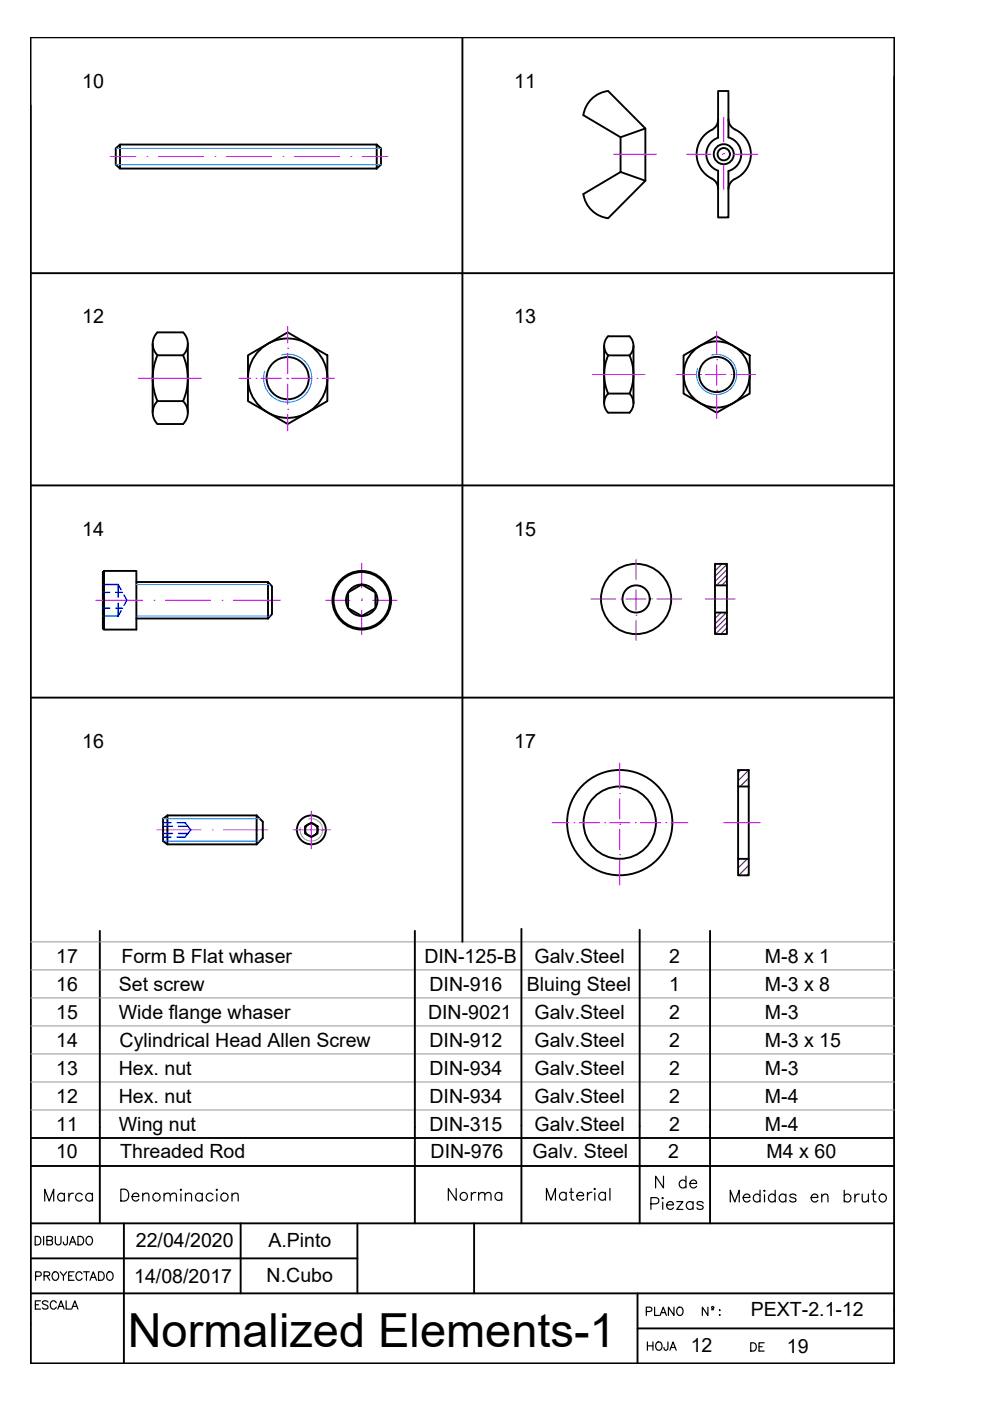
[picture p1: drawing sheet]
<svg xmlns="http://www.w3.org/2000/svg" width="210mm" height="297mm" viewBox="0 0 210 297" stroke-linecap="round" stroke-linejoin="round" font-family="sans-serif">
<!-- layer: 0 -->
<g fill="none" stroke="#000" stroke-width=".4">
<path d="M6.5 57.9h183.1M6.5 102.9h183.1M6.5 147.9h183.1M21.2 239v20.4M88 239v20.4M110.6 238.6v20.8M135.6 238.8v20.6M150.5 238.8v20.6M6.5 259.4h183.1M6.5 247.2h183.1M6.5 241.3h183.1M26.3 259.4v29.7"/>
<path d="M51 259.4v14.8M75.8 259.4v14.8M100.5 259.4v14.8M6.5 274.2h183.1M6.5 266.8h69.3M135.2 274.2v14.9M189.6 278v11.1h-183.1v-281.2h183.1v281.2M135.2 281.7h54.4"/>
</g>
<!-- layer: TEXTO_02 -->
<g fill="none" stroke="#000" stroke-width=".25">
<path d="M115.9 254.5v-2.5l.9 2.5 1-2.5v2.5M120 253.1a.8 .8 0 0 0-1.1-.1 .8 .8 0 0 0 0 1.2 .8 .8 0 0 0 1.1-.1M120 252.8v1.7M120.7 252.8h.9M121.1 252v2l.1 .3 .5 .2M122.3 253.5h1.4a.74 .74 0 0 0-.8-.7 .74 .74 0 0 0-.6 .9 .77 .77 0 0 0 .6 .8 .77 .77 0 0 0 .8-.4M124.6 252.8v1.7M125.5 252.8a.82 .82 0 0 0-.9 .7M126 252.1l.1-.1 .1 .1-.1 .1zM126.1 252.9v1.6M128.4 253.1a.8 .8 0 0 0-1.2-.1 .8 .8 0 0 0 0 1.2 .8 .8 0 0 0 1.2-.1M128.4 252.8v1.7"/>
<path d="M129.3 252v2.5"/>
</g>
<!-- layer: Contorno -->
<g fill="none" stroke="#000" stroke-width=".4">
<path d="M98 7.9v191.8M25.4 30.6h54.5v5.1h-54.5zM25.4 30.6l-.9 .9v3.4l.9 .8M79.9 30.6l.9 .9v3.4l-.9 .8M125.2 21.3a6 6 0 0 1 3.7-2l7.9 7.9-5.2 1.9-7.9-4.7a6 6 0 0 1 1.5-3.1zM131.6 36.5l-7.9 4.6a6 6 0 0 0 5.2 5.2l7.9-8M131.6 29.1v7.4l5.2 1.8M136.8 27.2v11.1M152.3 29.2v-9.9h2.1v9.8a3.7 3.7 0 0 1 2.8 3.6 3.7 3.7 0 0 1-2.7 3.6l-.1 9.8h-2.1v-9.9M152.3 25.4a2.77 2.77 0 0 1-2.1 2.5 5.8 5.8 0 0 0 1.1 10.2 2.4 2.4 0 0 1 1 1.9M152.3 29.2a3.7 3.7 0 0 0-2.5 3.5 3.7 3.7 0 0 0 2.5 3.5M154.5 25.3a2.78 2.78 0 0 0 2.1 2.6 5.8 5.8 0 0 1-1.1 10.3 2.4 2.4 0 0 0-1 1.9"/>
<path d="M32.4 72.9v14.6M33.4 75.3h5.4M33.4 75.3a3.4 3.4 0 0 1 0-4.8h5.4a3.4 3.4 0 0 1 0 4.8M33.4 75.3a12.1 12.1 0 0 0 0 9.7M38.8 75.3a12.1 12.1 0 0 1 0 9.7M39.8 72.9v14.6M52.6 75.3l8.4-4.8 8.4 4.8v9.7l-8.4 4.9-8.4-4.9zM128.1 73.3v12.2M128.9 75.4a2.85 2.85 0 0 1 0-4.1h4.6a2.85 2.85 0 0 1 0 4.1M128.9 75.3h4.6M128.9 75.3a10.1 10.1 0 0 0 0 8.1M133.5 75.3a10.1 10.1 0 0 1 0 8.1"/>
<path d="M134.3 73.3v12.2M144.9 75.3l7-4 7.1 4v8.1l-7.1 4.1-7-4.1zM33.4 85h5.4M33.4 85a3.4 3.4 0 0 0 0 4.9h5.4a3.4 3.4 0 0 0 0-4.9M128.9 83.4a2.85 2.85 0 0 0 0 4.1h4.6a2.85 2.85 0 0 0 0-4.1M128.9 83.4h4.6M151.6 119.6h2.5v14.8h-2.5zM22.1 121h6.8v12.5h-6.8M22.1 121v12.5l-.3-.3v-11.9zM28.9 123.4h27.9v7.7M28.9 131.1h27.9M56.8 123.4l.9 .9v5.9l-.9 .9"/>
<path d="M73.8 125.6l2.9-1.7 2.9 1.7v3.3l-2.9 1.7-2.9-1.7zM151.6 124.1h2.5M151.6 129.9h2.5M35.5 172.9l-.9 .7v4.7l.9 .7h18.9M35.5 172.9h18.9M35.5 172.9v6.1M54.4 172.9l1.3 1.3v3.5l-1.3 1.3M54.4 172.9v6.1M64.7 175.2l1.3-.8 1.3 .8v1.5l-1.3 .8-1.3-.8zM156.5 163.3h2.2v22.3h-2.2zM156.5 166.8h2.2M21.2 197.4v41.6"/>
<path d="M88 197.4v41.6M110.6 196.9v41.7M135.6 197.1v41.7M150.5 197.4v41.6M156.5 182.1h2.2"/>
<circle cx="153.5" cy="32.7" r="2.12"/>
<circle cx="153.5" cy="32.7" r="1.31"/>
<circle cx="151.9" cy="79.4" r="7"/>
<circle cx="151.9" cy="79.4" r="3.7"/>
<circle cx="61" cy="80.2" r="8.4"/>
<circle cx="61" cy="80.2" r="4.5"/>
<circle cx="76.7" cy="127.3" r="6.2"/>
<circle cx="76.7" cy="127.3" r="6"/>
<circle cx="76.7" cy="127.3" r="3.3"/>
<circle cx="134.9" cy="127" r="7.4"/>
<circle cx="134.9" cy="127" r="2.88"/>
<circle cx="66" cy="175.9" r="3.1"/>
<circle cx="66" cy="175.9" r="1.33"/>
<circle cx="131.4" cy="174.4" r="11.2"/>
<circle cx="131.4" cy="174.4" r="7.7"/>
</g>
<!-- layer: AUX -->
<path d="M24.5 31.5h56.3M24.5 34.9h56.3M59.7 75.2a5.1 5.1 0 0 1 6.4 4.6 5.1 5.1 0 0 1-5.7 5.5 5.1 5.1 0 0 1-4.3-6.6M150.9 75.3a4.2 4.2 0 0 1 5.3 3.8 4.2 4.2 0 0 1-4.7 4.5 4.2 4.2 0 0 1-3.6-5.4M28.9 123.9h28.4M28.9 130.6h28.4M34.6 173.6h20.5M34.6 178.3h20.5" fill="none" stroke="#007fff" stroke-width=".21"/>
<!-- layer: Ejes -->
<g fill="none" stroke="#bf00ff" stroke-width=".21">
<path d="M23.4 33.2h5.4M31.2 33.2h.1M33.6 33.2h9.6M45.6 33.2h.1M48 33.2h9.6M60 33.2h.1M62.4 33.2h9.6M74.4 33.2h.1M76.8 33.2h5.4M130.1 32.7h9.1M145.6 32.7h5.1M153.1 32.7h.1"/>
<path d="M153.4 32.5h.1M153.4 24.9v5.2M153.4 34.9v5.3M155.5 32.7h5.2M61 73.8h.1M61 69.2v3.6M61 74.9v4.3M125.6 79.4h11.1M143.3 79.4h4.1M148.5 79.4h.1M149.6 79.4h4.3M151.9 76.3h.1"/>
<path d="M151.9 70.3v4.9M151.9 77.4v4.3M155 79.4h.1M156.1 79.4h4.1M29.3 80.2h13.4M50.6 80.2h2.6M54.3 80.2h.1M55.4 80.2h4.3M60.7 80.2h.1M61 86.8h.1M61 80.3h.1M61 81.4v4.3"/>
<path d="M61 87.9v3.5M61.8 80.2h4.4M67.2 80.2h.1M68.3 80.2h2.6M151.9 82.7h.1M151.9 83.8v4.9M76.7 119.5v5.1M134.9 118.6v4.3M20.3 127.3h10M32.7 127.3h.1M35.1 127.3h9.6M47.1 127.3h.1"/>
<path d="M49.5 127.3h9.9M69 127.3h5.2M76.6 127.3h.1M76.7 127h.1M76.7 129.4v5.1M79 127.3h5.2M125.3 127h5.3M131.7 127h.1M132.7 127h4.4M134.9 130.4h.1M134.9 124h.1M134.9 125v4.4"/>
<path d="M134.9 131.5v4.3M138.1 127h.1M139.2 127h5.3M149.6 127h6.2M33.2 176h9.4M45 176h.1M47.4 176h9.4M62.1 176h8M66 172v8M117 174.4h3.6M121.7 174.4h.1M122.8 174.4h4.3"/>
<path d="M128.2 174.4h.1M129.3 174.4h4.3M131.4 174.7h.1M131.4 168.3h.1M131.4 161.8v5.4M131.4 169.3v4.4M131.4 175.8v4.3M134.7 174.4h.1M135.8 174.4h4.3M141.2 174.4h.1M142.3 174.4h3.6M153.5 174.4h7.7"/>
<path d="M131.4 181.2h.1M131.4 182.3v5.4"/>
</g>
<!-- layer: OCULTAS -->
<g fill="none" stroke="#00f" stroke-width=".3">
<path d="M21.8 123.9h3.3v2.7M21.8 130.6h3.3M21.8 125.6h1.5M21.8 128.9h1.5M24.5 125.6h1.5M24.5 128.9h1.5M25.1 127.9v2.7M25.1 123.9l.6 1.1M25.7 129.5l-.6 1.1M26.3 126.1l.6 1.2-.6 1.1M34.6 174.4h1.7M34.6 175.2h2"/>
<path d="M34.6 177.5h1.7M34.6 176.7h2M37.5 174.4h1.7l1.2 1.6-1.2 1.5h-1.7M37.8 175.2h2M37.8 176.7h2"/>
</g>
<!-- layer: COTAS -->
<path d="M65.4 173.6a2.39 2.39 0 0 1 3 2.1 2.39 2.39 0 0 1-2.5 2.6 2.39 2.39 0 0 1-2.2-2.8M6.5 199.7h183.1M6.5 217.5h183.1M6.5 211.6h183.1M6.5 205.6h183.1M6.5 235.3h183.1M6.5 229.4h183.1M6.5 223.5h183.1" fill="none" stroke="#989898" stroke-width=".21"/>
<!-- layer: Sombreado -->
<g fill="none" stroke="#f00" stroke-width=".25">
<path d="M152 119.6l-.4 .3M153.1 119.6l-1.5 1.5M154.1 119.7l-2.5 2.5M151.8 129.9l-.2 .1M152.9 129.9l-1.3 1.3M154 129.9l-2.4 2.4M154.1 120.8l-2.5 2.5M154.1 121.9l-2.2 2.2M154.1 123l-1.1 1.1M154.1 130.9l-2.5 2.5M154.1 132l-2.4 2.4M154.1 133.1l-1.3 1.3"/>
<path d="M154.1 134.2l-.2 .2M157.1 163.3l-.6 .5M158.7 163.3l-2.2 2.2M158.7 164.9l-1.8 1.9M158.7 166.6l-.1 .2M156.8 182.1l-.3 .3M158.4 182.1l-1.9 1.9M158.7 183.5l-2.1 2.1M158.7 185.2l-.4 .4"/>
</g>
<text font-size="10" x="27.1" y="285.6">Normalized Elements-1</text>
<g font-size="5.7">
<text x="8.1" y="255.8">Marca</text>
<text x="24.3" y="255.8">Denominacion</text>
<text x="93.8" y="255.8">Norma</text>
<text x="136.9" y="257.5">Piezas</text>
<text x="137.9" y="252.9">N de</text>
<text x="153.5" y="256.1">Medidas en bruto</text>
</g>
<g font-size="4.9">
<text x="6.3" y="265.3">DIBUJADO</text>
<text x="6.3" y="272.7">PROYECTADO</text>
<text x="6.3" y="278.7">ESCALA</text>
<text x="135.8" y="280.1">PLANO N :</text>
<text x="136.2" y="287.5">HOJA</text>
</g>
<text font-size="4.4" x="158" y="287.5">DE</text>
<g font-size="4.2">
<text x="17.4" y="18.6">10</text>
<text x="109" y="18.6">11</text>
<text x="17.4" y="68.6">12</text>
<text x="109" y="68.6">13</text>
<text x="17.4" y="113.6">14</text>
<text x="109" y="113.6">15</text>
<text x="17.4" y="158.6">16</text>
<text x="109" y="158.6">17</text>
</g>
<g font-size="4.1">
<text x="11.9" y="204.2">17</text>
<text x="25.7" y="204.2">Form B Flat whaser</text>
<text x="90" y="204.2">DIN-125-B</text>
<text x="113.3" y="204.2">Galv.Steel</text>
<text x="141.9" y="204.2">2</text>
<text x="162.2" y="204.2">M-8 x 1</text>
<text x="11.9" y="210.1">16</text>
<text x="25.2" y="210.1">Set screw</text>
<text x="91.1" y="210.1">DIN-916</text>
<text x="111.7" y="210.1">Bluing Steel</text>
<text x="141.9" y="210.1">1</text>
<text x="162.2" y="210.1">M-3 x 8</text>
<text x="11.9" y="216.1">15</text>
<text x="25.2" y="216.1">Wide flange whaser</text>
<text x="90.8" y="216.1">DIN-9021</text>
<text x="113.3" y="216.1">Galv.Steel</text>
<text x="141.9" y="216.1">2</text>
<text x="162.2" y="216.1">M-3</text>
<text x="11.9" y="228">13</text>
<text x="11.9" y="222">14</text>
<text x="25.2" y="228">Hex. nut</text>
<text x="25.3" y="222">Cylindrical Head Allen Screw</text>
<text x="91.1" y="228">DIN-934</text>
<text x="91.1" y="222">DIN-912</text>
<text x="113.3" y="228">Galv.Steel</text>
<text x="113.3" y="222">Galv.Steel</text>
<text x="141.9" y="228">2</text>
<text x="141.9" y="222">2</text>
<text x="162.2" y="228">M-3</text>
<text x="162.2" y="222">M-3 x 15</text>
<text x="11.9" y="233.9">12</text>
<text x="25.2" y="233.9">Hex. nut</text>
<text x="91.1" y="233.9">DIN-934</text>
<text x="113.3" y="233.9">Galv.Steel</text>
<text x="141.9" y="233.9">2</text>
<text x="162.2" y="233.9">M-4</text>
<text x="11.9" y="239.8">11</text>
<text x="25.2" y="239.8">Wing nut</text>
<text x="91.1" y="239.8">DIN-315</text>
<text x="113.3" y="239.8">Galv.Steel</text>
<text x="141.9" y="239.8">2</text>
<text x="162.2" y="239.8">M-4</text>
<text x="11.9" y="245.5">10</text>
<text x="25.5" y="245.5">Threaded Rod</text>
<text x="91.3" y="245.4">DIN-976</text>
<text x="112.9" y="245.5">Galv. Steel</text>
<text x="141.6" y="245.6">2</text>
<text x="162.5" y="245.5">M4 x 60</text>
<text x="28.8" y="264.4">22/04/2020</text>
<text x="56.9" y="264.3">A.Pinto</text>
<text x="28.4" y="272">14/08/2017</text>
<text x="56.5" y="271.9">N.Cubo</text>
<text x="159.2" y="279.1">PEXT-2.1-12</text>
<text x="146.5" y="286.7">12</text>
<text x="166.9" y="286.8">19</text>
</g>
</svg>
